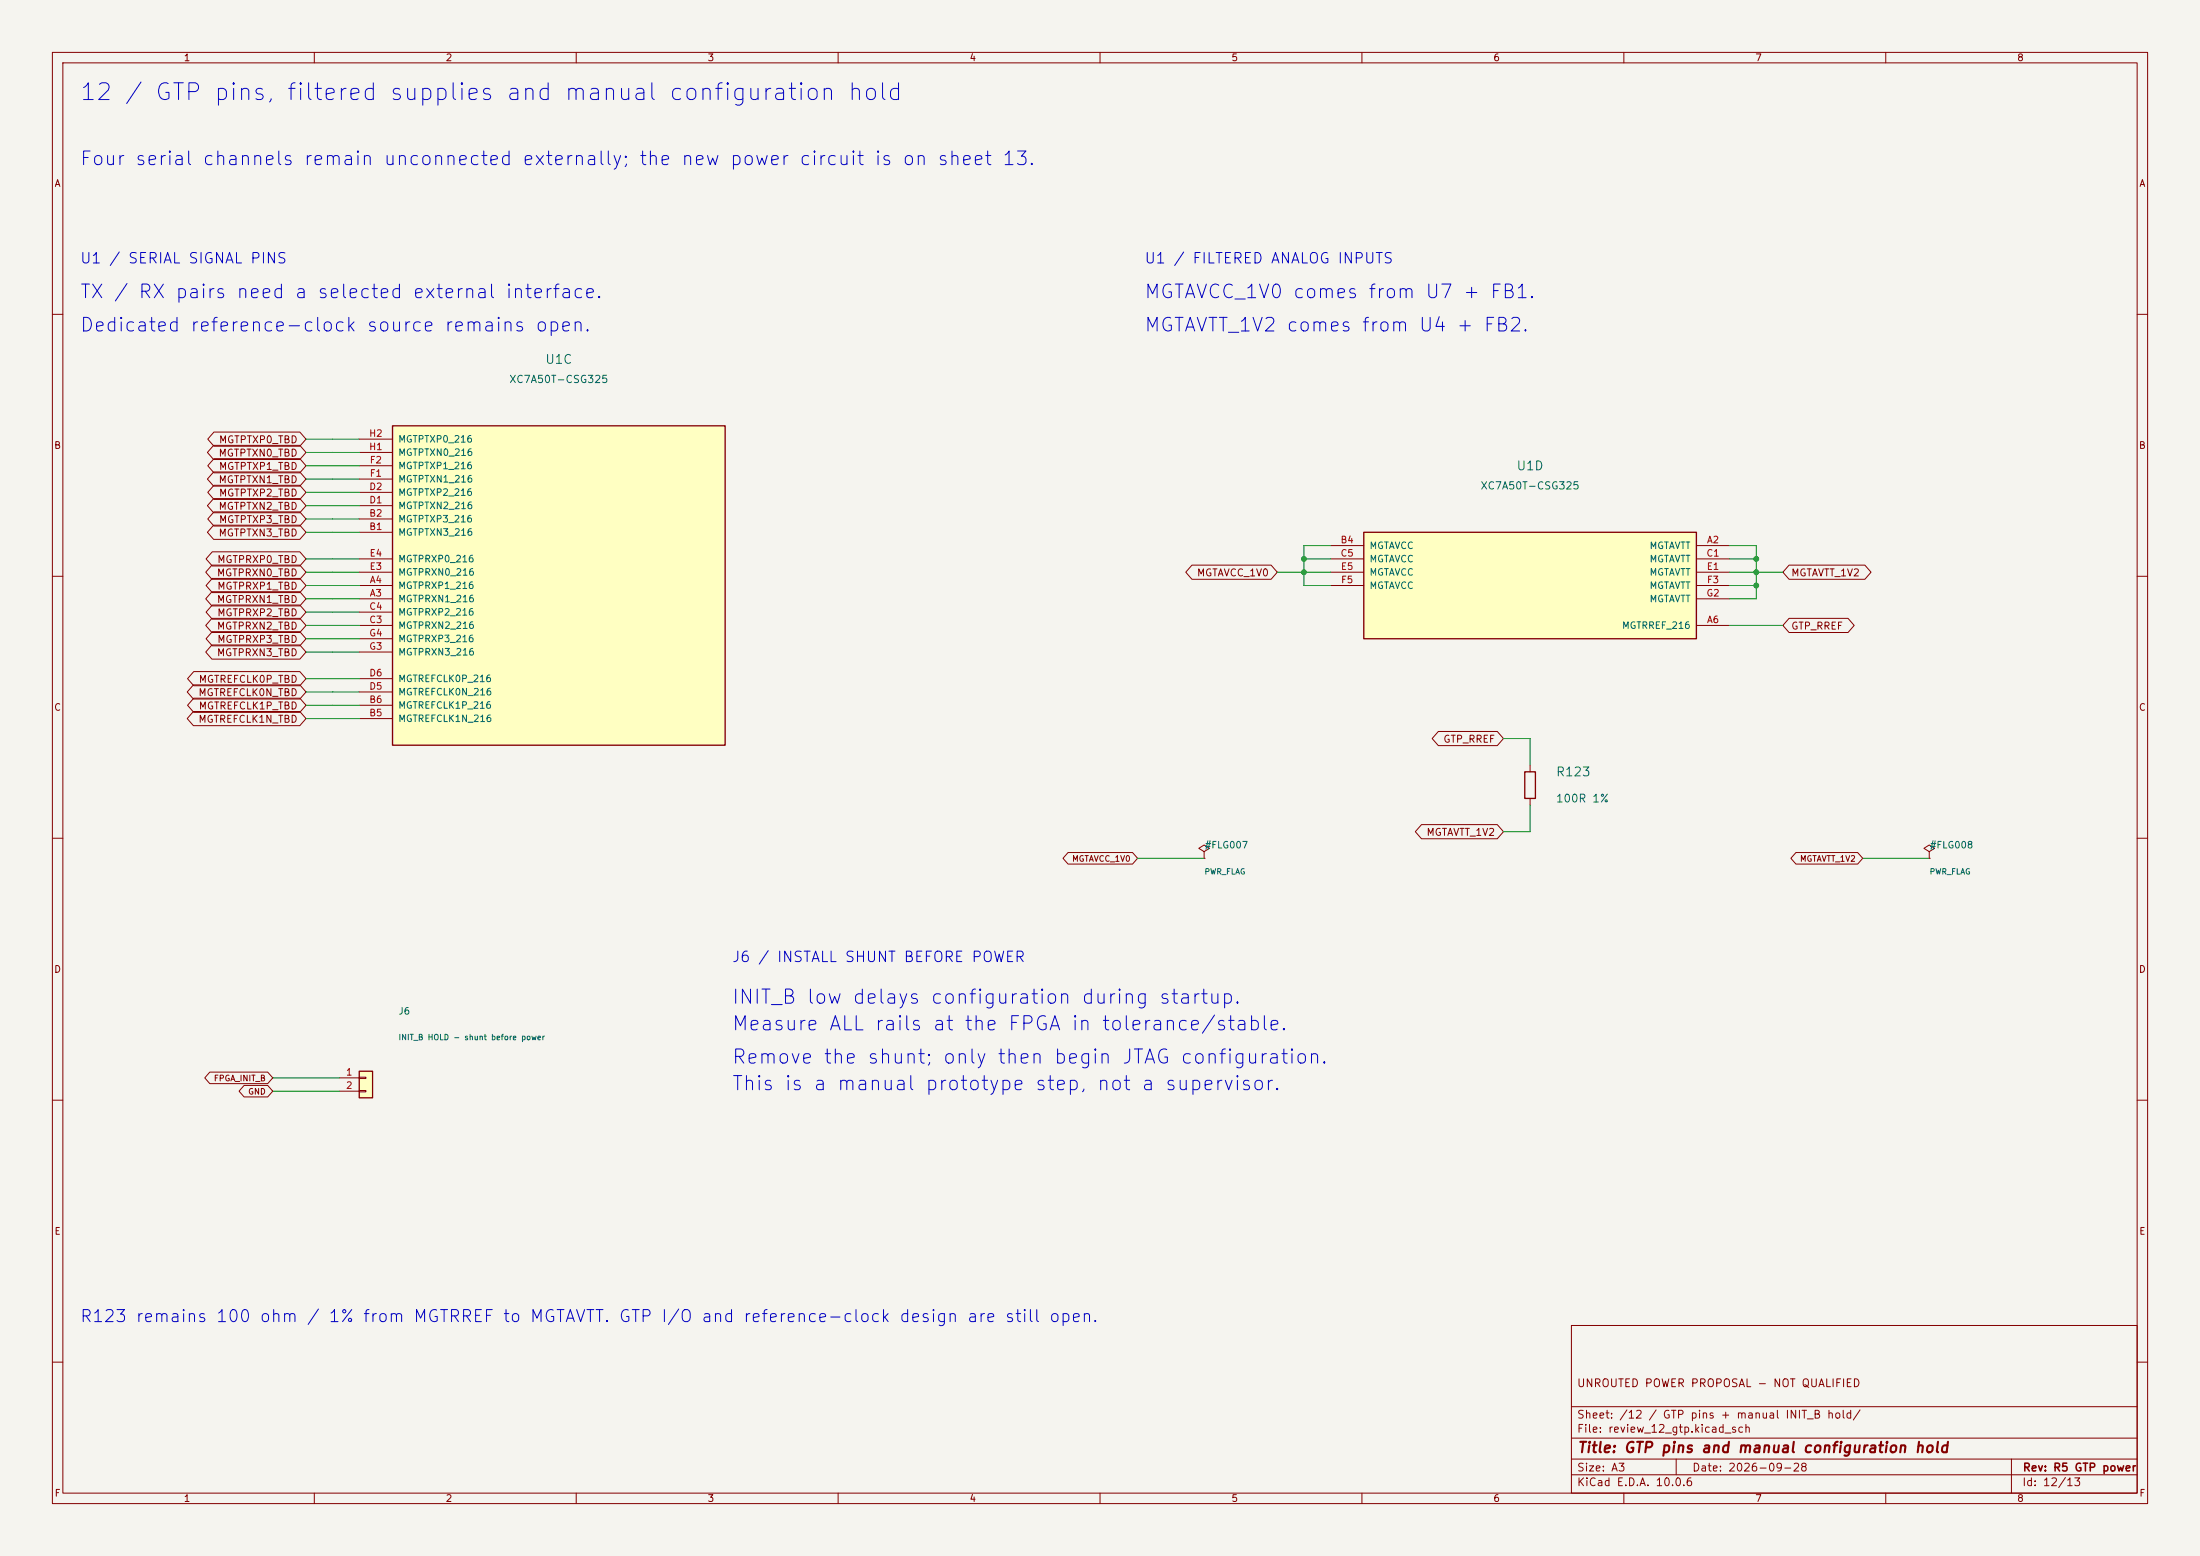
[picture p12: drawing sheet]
<svg xmlns="http://www.w3.org/2000/svg" width="420mm" height="297mm" viewBox="0 0 420 297" stroke-linecap="round" stroke-linejoin="round" font-family="sans-serif">
<path d="M0 0h420v297h-420z" fill="#f5f4ef" stroke="#f5f4ef" stroke-width=".19"/>
<g fill="none" stroke="#840000" stroke-width=".19">
<path d="M10 10h400v277h-400zM12 12h396v273h-396zM60 10v2M110 10v2M160 10v2M210 10v2M260 10v2M310 10v2M360 10v2M10 60h2M408 60h2M10 110h2"/>
<path d="M408 110h2M10 160h2M292.1 146.1v1.2M292.1 152.4v1.3M408 160h2M10 210h2M408 210h2M300 253h108v32h-108zM10 260h2M300 278.5h108M300 274.5h108M300 268.5h108"/>
<path d="M320 278.5v3M384 278.5v6.5M408 260h2M60 285v2M110 285v2M160 285v2M210 285v2M260 285v2M300 281.5h108M310 285v2M360 285v2"/>
</g>
<path d="M291.1 147.3h2v5.1h-2z" fill="none" stroke="#840000" stroke-width=".25"/>
<path d="M68.6 204.5h2.5v5.1h-2.5z" fill="#ffffc2"/>
<path d="M68.6 204.5h2.5v5.1h-2.5z" fill="none" stroke="#840000" stroke-width=".25"/>
<path d="M64.8 205.7h3.8M64.8 208.3h3.8M68.6 205.6h1.2v.3h-1.2zM68.6 208.2h1.2v.2h-1.2z" fill="none" stroke="#840000" stroke-width=".19"/>
<path d="M74.9 81.3h63.5v60.9h-63.5z" fill="#ffffc2"/>
<path d="M74.9 81.3h63.5v60.9h-63.5z" fill="none" stroke="#840000" stroke-width=".25"/>
<g fill="none" stroke="#840000" stroke-width=".19">
<path d="M68.6 99.1h6.3M68.6 96.5h6.3M68.6 94h6.3M68.6 91.4h6.3M68.6 88.9h6.3M68.6 86.4h6.3M68.6 83.8h6.3M68.6 114.3h6.3M68.6 111.8h6.3M68.6 101.6h6.3M68.6 119.4h6.3M68.6 116.8h6.3"/>
<path d="M68.6 109.2h6.3M68.6 106.7h6.3M68.6 137.2h6.3M68.6 134.6h6.3M68.6 132.1h6.3M68.6 129.5h6.3M68.6 124.5h6.3M68.6 121.9h6.3M368.3 162.6l1-.7-1-.6-1 .6 1 .7v1.2M368.3 163.8h.1"/>
</g>
<path d="M260.3 101.6h63.5v20.3h-63.5z" fill="#ffffc2"/>
<path d="M260.3 101.6h63.5v20.3h-63.5z" fill="none" stroke="#840000" stroke-width=".25"/>
<g fill="none" stroke="#840000" stroke-width=".19">
<path d="M40.8 95.2h16.4l1.2 1.3-1.2 1.4h-16.4l-1.2-1.4zM40.8 85h16.4l1.2 1.4-1.2 1.3h-16.4l-1.2-1.3zM40.8 90.1h16.4l1.2 1.3-1.2 1.4h-16.4l-1.2-1.4zM40.8 82.5h16.4l1.2 1.3-1.2 1.4h-16.4l-1.1-1.4zM40.8 87.5h16.4l1.2 1.4-1.2 1.4h-16.4l-1.1-1.4zM40.8 92.6h16.4l1.2 1.4-1.2 1.3h-16.4l-1.1-1.3zM40.8 97.7h16.4l1.2 1.4-1.2 1.3h-16.4l-1.1-1.3zM40.5 118h16.7l1.2 1.4-1.2 1.3h-16.7l-1.2-1.3zM40.5 112.9h16.7l1.2 1.4-1.2 1.4h-16.7l-1.2-1.4zM40.5 107.9h16.7l1.2 1.3-1.2 1.4h-16.7l-1.2-1.4zM40.5 115.5h16.7l1.2 1.3-1.2 1.4h-16.7l-1.2-1.4zM40.5 110.4h16.7l1.2 1.4-1.2 1.3h-16.7l-1.2-1.3z"/>
<path d="M40.5 105.3h16.7l1.2 1.4-1.2 1.3h-16.7l-1.2-1.3zM40.8 100.2h16.4l1.2 1.4-1.2 1.4h-16.4l-1.2-1.4zM227.5 107.9h15.2l1.1 1.3-1.1 1.4h-15.2l-1.1-1.4zM254 104.1h6.3M254 106.7h6.3M254 109.2h6.3M254 111.8h6.3M323.8 104.1h6.4M323.8 119.4h6.4M323.8 106.7h6.4M323.8 109.2h6.4M323.8 111.8h6.4"/>
<path d="M323.8 114.3h6.4M341.5 107.9h14.5l1.2 1.3-1.2 1.4h-14.5l-1.1-1.4zM341.5 118h11.3l1.2 1.4-1.2 1.3h-11.3l-1.1-1.3zM36.9 130.7h20.3l1.2 1.4-1.2 1.3h-20.3l-1.2-1.3zM36.9 135.8h20.3l1.2 1.4-1.2 1.3h-20.3l-1.2-1.3zM37 133.3h20.2l1.2 1.3-1.2 1.4h-20.2l-1.2-1.4zM37 128.2h20.2l1.2 1.3-1.2 1.4h-20.2l-1.2-1.4zM40.5 123.1h16.7l1.2 1.4-1.2 1.3h-16.7l-1.2-1.3zM40.5 120.6h16.7l1.2 1.3-1.2 1.4h-16.7l-1.2-1.4zM274.6 139.6h11.2l1.2 1.4-1.2 1.3h-11.2l-1.2-1.3zM271.4 157.4h14.4l1.2 1.4-1.2 1.3h-14.4l-1.2-1.3zM203.9 162.7h12.3l1 1.1-1 1.1h-12.3l-1-1.1z"/>
<path d="M229.9 162.6l1-.7-1-.6-1 .6 1 .7v1.2M229.9 163.8h.1M342.8 162.7h11.8l1 1.1-1 1.1h-11.8l-.9-1.1zM40.1 204.6h11l1 1.1-1 1.1h-11l-1-1.1zM46.6 207.2h4.5l1 1.1-1 1.1h-4.5l-1-1.1z"/>
</g>
<g fill="none" stroke="#009600" stroke-width=".19">
<path d="M58.4 96.5h10.2M58.4 94h10.2M58.4 91.4h10.2M58.4 88.9h10.2M58.4 86.4h10.2M58.4 83.8h10.2M58.4 99.1h10.2M58.4 114.3h10.2M58.4 111.8h10.2M58.4 109.2h10.2M58.4 106.7h10.2M58.4 101.6h10.2"/>
<path d="M58.4 119.4h10.2M58.4 116.8h10.2M243.8 109.2h10.2M248.9 106.7h5.1M254 104.1h-5.1v7.7h5.1M330.2 104.1h5.1v10.2h-5.1M330.2 111.8h5.1M330.2 109.2h10.2M330.2 106.7h5.1M330.2 119.4h10.2M58.4 137.2h10.2M58.4 134.6h10.2"/>
<path d="M58.4 121.9h10.2M58.4 124.5h10.2M58.4 129.5h10.2M58.4 132.1h10.2M287 141h5.1v5.1M292.1 153.7v5.1h-5.1M217.2 163.8h12.7M355.6 163.8h12.7M52.1 205.7h12.7M52.1 208.3h12.7"/>
</g>
<g fill="#009600" stroke="#009600" stroke-width=".19">
<circle cx="335.3" cy="106.7" r=".46"/>
<circle cx="335.3" cy="109.2" r=".46"/>
<circle cx="335.3" cy="111.8" r=".46"/>
<circle cx="248.9" cy="109.2" r=".46"/>
<circle cx="248.9" cy="106.7" r=".46"/>
</g>
<text font-size="3.2" fill="#0000c2" x="15" y="20">12 / GTP pins, filtered supplies and manual configuration hold</text>
<g font-size="2.7" fill="#0000c2">
<text x="139.5" y="192.3">INIT_B low delays configuration during startup.</text>
<text x="139.5" y="197.4">Measure ALL rails at the FPGA in tolerance/stable.</text>
<text x="139.5" y="203.7">Remove the shunt; only then begin JTAG configuration.</text>
<text x="139.5" y="208.8">This is a manual prototype step, not a supervisor.</text>
</g>
<g font-size="2.6" fill="#0000c2">
<text x="15.1" y="32.2">Four serial channels remain unconnected externally; the new power circuit is on sheet 13.</text>
<text x="15.1" y="57.6">TX / RX pairs need a selected external interface.</text>
<text x="218.3" y="57.6">MGTAVCC_1V0 comes from U7 + FB1.</text>
<text x="15.1" y="64">Dedicated reference-clock source remains open.</text>
<text x="218.3" y="64">MGTAVTT_1V2 comes from U4 + FB2.</text>
</g>
<text font-size="2.3" fill="#0000c2" x="15.1" y="253">R123 remains 100 ohm / 1% from MGTRREF to MGTAVTT. GTP I/O and reference-clock design are still open.</text>
<g font-size="2" fill="#0000c2">
<text x="15.1" y="50.8">U1 / SERIAL SIGNAL PINS</text>
<text x="218.3" y="50.8">U1 / FILTERED ANALOG INPUTS</text>
<text x="139.6" y="184.2">J6 / INSTALL SHUNT BEFORE POWER</text>
</g>
<text font-size="2" fill="#840000" x="301" y="277.8">Title: GTP pins and manual configuration hold</text>
<g font-size="1.7" fill="#006464">
<text x="104" y="69.9">U1C</text>
<text x="289.4" y="90.2">U1D</text>
<text x="296.9" y="148.6">R123</text>
</g>
<text font-size="1.5" fill="#006464" x="296.9" y="153.5">100R 1%</text>
<g font-size="1.5" fill="#840000">
<text x="300.9" y="265.1">UNROUTED POWER PROPOSAL - NOT QUALIFIED</text>
<text x="300.9" y="273.8">File: review_12_gtp.kicad_sch</text>
<text x="300.9" y="271.1">Sheet: /12 / GTP pins + manual INIT_B hold/</text>
<text x="300.9" y="281.2">Size: A3</text>
<text x="322.9" y="281.2">Date: 2026-09-28</text>
<text x="386" y="281.2">Rev: R5 GTP power</text>
<text x="300.9" y="284">KiCad E.D.A. 10.0.6</text>
<text x="385.9" y="284">Id: 12/13</text>
</g>
<g font-size="1.4" fill="#006464">
<text x="97.1" y="73.5">XC7A50T-CSG325</text>
<text x="282.5" y="93.8">XC7A50T-CSG325</text>
</g>
<g font-size="1.3" fill="#840000">
<text x="35" y="12">1</text>
<text x="85" y="12">2</text>
<text x="135" y="12">3</text>
<text x="185" y="12">4</text>
<text x="235" y="12">5</text>
<text x="285" y="12">6</text>
<text x="335" y="12">7</text>
<text x="385" y="12">8</text>
<text x="10.3" y="36">A</text>
<text x="408.3" y="36">A</text>
<text x="10.2" y="86">B</text>
<text x="41.6" y="87.5">MGTPTXN0_TBD</text>
<text x="41.7" y="84.9">MGTPTXP0_TBD</text>
<text x="408.2" y="86">B</text>
<text x="41.6" y="92.6">MGTPTXN1_TBD</text>
<text x="41.7" y="90">MGTPTXP1_TBD</text>
<text x="41.7" y="95.1">MGTPTXP2_TBD</text>
<text x="41.6" y="97.6">MGTPTXN2_TBD</text>
<text x="41.7" y="100.2">MGTPTXP3_TBD</text>
<text x="41.4" y="107.8">MGTPRXP0_TBD</text>
<text x="41.6" y="102.7">MGTPTXN3_TBD</text>
<text x="41.3" y="110.3">MGTPRXN0_TBD</text>
<text x="41.4" y="112.9">MGTPRXP1_TBD</text>
<text x="228.4" y="110.3">MGTAVCC_1V0</text>
<text x="341.8" y="110.3">MGTAVTT_1V2</text>
<text x="41.3" y="115.4">MGTPRXN1_TBD</text>
<text x="41.4" y="118">MGTPRXP2_TBD</text>
<text x="41.3" y="125.6">MGTPRXN3_TBD</text>
<text x="41.3" y="120.5">MGTPRXN2_TBD</text>
<text x="41.4" y="123">MGTPRXP3_TBD</text>
<text x="341.8" y="120.5">GTP_RREF</text>
<text x="37.8" y="130.7">MGTREFCLK0P_TBD</text>
<text x="10.2" y="136">C</text>
<text x="37.8" y="133.2">MGTREFCLK0N_TBD</text>
<text x="37.8" y="135.7">MGTREFCLK1P_TBD</text>
<text x="408.2" y="136">C</text>
<text x="37.8" y="138.3">MGTREFCLK1N_TBD</text>
<text x="275.4" y="142.1">GTP_RREF</text>
<text x="272.2" y="159.9">MGTAVTT_1V2</text>
<text x="10.2" y="186">D</text>
<text x="408.2" y="186">D</text>
<text x="10.3" y="236">E</text>
<text x="408.3" y="236">E</text>
<text x="10.3" y="286">F</text>
<text x="35" y="287">1</text>
<text x="85" y="287">2</text>
<text x="135" y="287">3</text>
<text x="185" y="287">4</text>
<text x="235" y="287">5</text>
<text x="285" y="287">6</text>
<text x="335" y="287">7</text>
<text x="385" y="287">8</text>
<text x="408.3" y="286">F</text>
</g>
<g font-size="1.3" fill="#a90000">
<text x="70.4" y="83.7">H2</text>
<text x="70.4" y="86.2">H1</text>
<text x="70.5" y="88.8">F2</text>
<text x="70.4" y="93.8">D2</text>
<text x="70.5" y="91.3">F1</text>
<text x="70.4" y="101.5">B1</text>
<text x="70.4" y="98.9">B2</text>
<text x="70.4" y="96.4">D1</text>
<text x="70.4" y="106.5">E4</text>
<text x="255.8" y="104">B4</text>
<text x="255.8" y="106.5">C5</text>
<text x="325.7" y="106.5">C1</text>
<text x="325.7" y="104">A2</text>
<text x="70.4" y="109.1">E3</text>
<text x="70.5" y="111.6">A4</text>
<text x="255.9" y="109.1">E5</text>
<text x="255.9" y="111.6">F5</text>
<text x="325.7" y="109.1">E1</text>
<text x="325.7" y="111.6">F3</text>
<text x="70.4" y="119.2">C3</text>
<text x="70.4" y="116.7">C4</text>
<text x="70.5" y="114.2">A3</text>
<text x="325.7" y="114.2">G2</text>
<text x="325.7" y="119.2">A6</text>
<text x="70.4" y="124.3">G3</text>
<text x="70.4" y="121.8">G4</text>
<text x="70.4" y="131.9">D5</text>
<text x="70.4" y="129.4">D6</text>
<text x="70.4" y="137">B5</text>
<text x="70.4" y="134.5">B6</text>
<text x="65.9" y="205.6">1</text>
<text x="65.9" y="208.1">2</text>
</g>
<g font-size="1.3" fill="#006464">
<text x="75.9" y="89.9">MGTPTXP1_216</text>
<text x="75.9" y="87.3">MGTPTXN0_216</text>
<text x="75.9" y="84.8">MGTPTXP0_216</text>
<text x="75.9" y="94.9">MGTPTXP2_216</text>
<text x="75.9" y="92.4">MGTPTXN1_216</text>
<text x="75.9" y="100">MGTPTXP3_216</text>
<text x="75.9" y="97.5">MGTPTXN2_216</text>
<text x="75.9" y="102.6">MGTPTXN3_216</text>
<text x="75.9" y="107.6">MGTPRXP0_216</text>
<text x="261.3" y="105.1">MGTAVCC</text>
<text x="261.3" y="107.6">MGTAVCC</text>
<text x="314.8" y="105.1">MGTAVTT</text>
<text x="314.8" y="107.6">MGTAVTT</text>
<text x="75.9" y="112.7">MGTPRXP1_216</text>
<text x="75.9" y="110.2">MGTPRXN0_216</text>
<text x="261.3" y="110.2">MGTAVCC</text>
<text x="261.3" y="112.7">MGTAVCC</text>
<text x="314.8" y="110.2">MGTAVTT</text>
<text x="314.8" y="112.7">MGTAVTT</text>
<text x="75.9" y="115.3">MGTPRXN1_216</text>
<text x="75.9" y="117.8">MGTPRXP2_216</text>
<text x="314.8" y="115.3">MGTAVTT</text>
<text x="75.9" y="120.3">MGTPRXN2_216</text>
<text x="75.9" y="125.4">MGTPRXN3_216</text>
<text x="75.9" y="122.9">MGTPRXP3_216</text>
<text x="309.5" y="120.3">MGTRREF_216</text>
<text x="75.9" y="130.5">MGTREFCLK0P_216</text>
<text x="75.9" y="135.6">MGTREFCLK1P_216</text>
<text x="75.9" y="133">MGTREFCLK0N_216</text>
<text x="75.9" y="138.1">MGTREFCLK1N_216</text>
<text x="229.9" y="162.3">#FLG007</text>
<text x="368.3" y="162.3">#FLG008</text>
<text x="76" y="194">J6</text>
</g>
<g font-size="1.1" fill="#840000">
<text x="204.6" y="164.7">MGTAVCC_1V0</text>
<text x="343.5" y="164.7">MGTAVTT_1V2</text>
<text x="40.7" y="206.7">FPGA_INIT_B</text>
<text x="47.3" y="209.2">GND</text>
</g>
<g font-size="1.1" fill="#006464">
<text x="229.9" y="167.2">PWR_FLAG</text>
<text x="368.3" y="167.2">PWR_FLAG</text>
<text x="76" y="198.8">INIT_B HOLD - shunt before power</text>
</g>
</svg>
